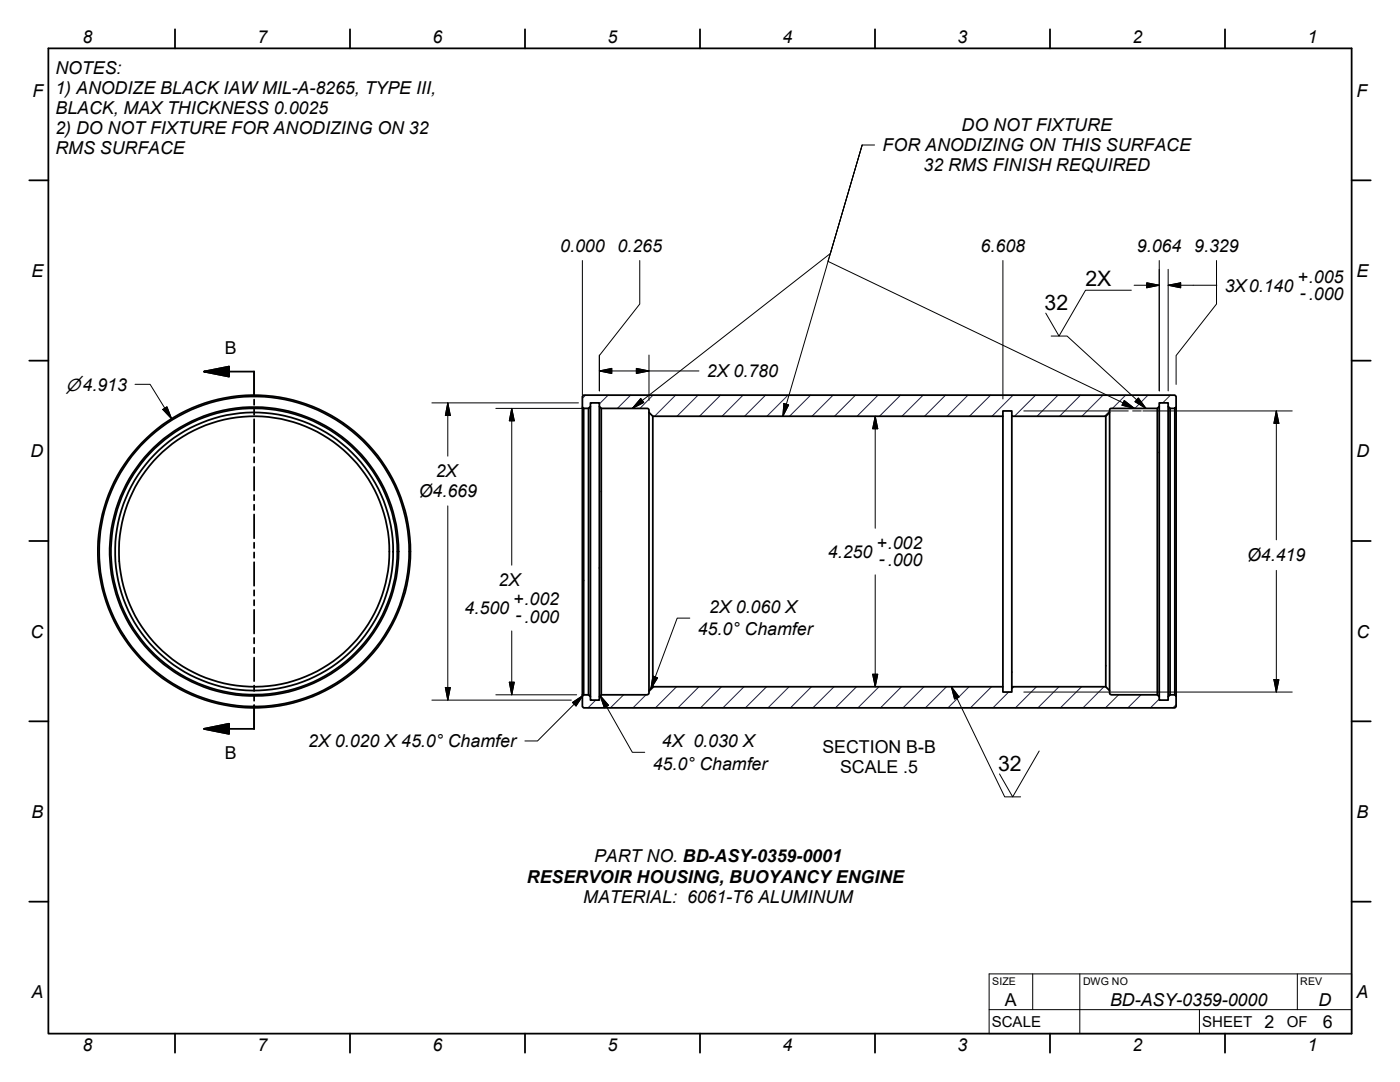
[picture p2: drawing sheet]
<svg xmlns="http://www.w3.org/2000/svg" width="279mm" height="216mm" viewBox="0 0 279 216" stroke-linecap="round" stroke-linejoin="round" font-family="sans-serif">
<g fill="none" stroke="#1e1e47" stroke-width=".2">
<path d="M116.9 78.8l-.7 .7M121.4 78.8l-1.8 1.8M125.9 78.8l-2.7 2.7M130.3 78.8l-2.6 2.7M134.8 78.8l-4.2 4.3M139.3 78.8l-4.2 4.3M143.8 78.8l-4.2 4.3M148.3 78.8l-4.2 4.3M152.8 78.8l-4.2 4.3M157.3 78.8l-4.2 4.3M161.8 78.8l-4.2 4.3M166.3 78.8l-4.2 4.3"/>
<path d="M170.7 78.8l-4.2 4.3M175.2 78.8l-4.2 4.3M179.7 78.8l-4.2 4.3M184.2 78.8l-4.2 4.3M188.7 78.8l-4.2 4.3M193.2 78.8l-4.2 4.3M197.7 78.8l-4.2 4.3M202.2 78.8l-4.2 4.3M206.7 78.8l-4.2 4.3M211.2 78.8l-4.2 4.3M215.6 78.8l-4.1 4.3M220.1 78.8l-4.2 4.3"/>
<path d="M224.6 78.8l-2.6 2.7M229.1 78.8l-2.6 2.7M233.6 78.8l-1.5 1.6M221.4 82l-1 1.1M118.9 139.7l-1.6 1.5M124.5 138.6l-2.7 2.6M128.9 138.6l-2.6 2.6M130.5 137l-1 1M135 137l-4.2 4.2M139.5 137l-4.2 4.2M144 137l-4.2 4.2M148.5 137l-4.2 4.2"/>
<path d="M153 137l-4.2 4.2M157.5 137l-4.2 4.2M161.9 137l-4.1 4.2M166.5 137l-4.3 4.2M170.9 137l-4.2 4.2M175.4 137l-4.2 4.2M179.9 137l-4.2 4.2M184.4 137l-4.2 4.2M188.9 137l-4.2 4.2M193.4 137l-4.2 4.2M197.9 137l-4.2 4.2M201.3 138.1l-3.1 3.1"/>
<path d="M202.4 137l-.5 .5M206.9 137l-4.3 4.2M211.3 137l-4.2 4.2M215.9 137l-4.3 4.2M220.3 137l-4.2 4.2M223.2 138.6l-2.6 2.6M227.7 138.6l-2.6 2.6M231.4 139.5l-1.8 1.7M234.7 140.6l-.6 .6"/>
</g>
<g fill="none" stroke="#000" stroke-width=".36">
<path d="M9.7 9.7h260v196.5h-260zM34.9 5.8v3.9M69.8 5.8v3.9M104.8 5.8v3.9M139.7 5.8v3.9M174.6 5.8v3.9M209.5 5.8v3.9M244.5 5.8v3.9M5.8 36h3.9M269.7 36h3.9M5.8 72h3.9M40.7 74.1h10v4.7"/>
<path d="M40.7 74.1l5-.9v1.9zM50.7 79.7v1.1M116.2 79.1l.3-.3h118l.2 .3v2.1l-.2 .3h-1l-.4-.4v-.7h-1.7v.7l-.4 .4h-9.3l-.2 .2-.1 .6-.7 .8h-18.8v-1.1h-1.7v1.1h-69.9l-.8-.8v-.6l-.2-.2h-9.3l-.4-.4v-.7h-1.8v.7l-.3 .4h-1l-.3-.3zM269.7 72h3.9M50.7 81.7v1.1M50.7 83.7v4.7M50.7 89.3v1M50.7 91.2v1.1M50.7 93.2v4.7M50.7 98.8v1M116.2 81.2v57.7M116.5 81.5v57.1"/>
<path d="M117.5 81.5v57.1M117.8 81.1v57.9M119.6 81.1v57.9M120 81.5v57.1M129.5 82.3v55.5M130.3 83.1v53.9M200.2 83.1v53.9M201.9 83.1v53.9M220.7 83.1v53.9M221.4 82.3v55.5M231 81.5v57.1M231.4 81.1v57.9"/>
<path d="M233.1 81.1v57.9M233.5 81.5v57.1M234.5 81.5v57.1M234.7 81.2v57.7M5.8 107.9h3.9M50.7 100.7v1.1M50.7 102.7v4.7M50.7 108.3v1M50.7 110.2v1.1M50.7 112.2v4.7M50.7 117.8v1.1M50.7 119.7v1.1"/>
<path d="M269.7 107.9h3.9M50.7 121.7v4.7M50.7 127.3v1.1M50.7 129.3v1M50.7 131.2v4.7M50.7 136.8v1.1M50.7 138.8v1M116.2 138.9l.3-.3h1l.3 .4v.7h1.8v-.7l.4-.4h9.1l.4-.2v-.6l.8-.8h69.9v1.1h1.7v-1.1h18.8l.7 .8 .1 .6 .3 .2h9.2l.4 .4v.7h1.7v-.7l.4-.4h1l.2 .3v2.1l-.2 .2h-118l-.3-.2zM5.8 143.9h3.9M40.7 145.4l5-1v2zM50.7 140.7v4.7h-10M269.7 143.9h3.9"/>
<path d="M5.8 179.9h3.9M269.7 179.9h3.9M34.9 206.2v3.9M69.8 206.2v3.9M104.8 206.2v3.9M139.7 206.2v3.9M174.6 206.2v3.9M209.5 206.2v3.9M244.5 206.2v3.9"/>
<circle cx="50.7" cy="110" r="27.8"/>
<circle cx="50.7" cy="110.1" r="28.6"/>
<circle cx="50.7" cy="110" r="31.2"/>
<circle cx="50.7" cy="110" r="27"/>
<circle cx="50.7" cy="110" r="30.9"/>
<circle cx="50.7" cy="110.1" r="28.8"/>
</g>
<g fill="none" stroke="#000" stroke-width=".2">
<path d="M174.5 28.9h-2.4l-6.4 21.7-39.5 30.9M116.2 52v26.8M127.7 52v8.7l-8.1 10.3v7v-7.2M200.2 52v27.6M225.8 57.9h-9.2l-5.3 9.2-2.6-4.6M228.9 56.4l2.5 .5-2.5 .5zM231.4 56.9h-5.1M231.4 52v26v-24.3M233.1 53.7v24.3M233.1 56.9l2.5-.5v1zM233.1 56.9h9.7M242.8 52v8.7l-8.1 10.3v5.7"/>
<path d="M26.9 76.7h3.1l4.2 6.9M119.6 74l2.5-.5v1zM127 73.5l2.5 .5-2.5 .5zM127.9 79.5l.6 .8-2.3 1.2zM129.5 70.8v9.1M139.5 74h-19.9M209.8 67.1h3.2l15.7 14.4M224.4 79.9l2 1.6-2.5-.6zM227.2 79.4l1.5 2.1-2.2-1.3zM32.5 81.7l.8-.5 .9 2.4zM86.2 80.4h29.2M89.4 80.4l.5 2.5h-1z"/>
<path d="M89.4 80.4v10.6M99 81.5h18.6M102.1 81.5v31.3M102.1 81.5l.5 2.5h-1zM156.4 80.5l1 .3-1.2 2.3zM174.7 83.1v22.3M174.7 83.1l.5 2.5h-1zM204.3 82h20.9M226 82h1.8M226.4 81.5l-61.2-29.3 6.9-23.3-15.9 54.2M228.1 82h29.8M254.7 82v25.7"/>
<path d="M254.7 82l.5 2.5h-1zM89.4 100.9v38.8M174.7 114.7v22.3M254.7 113.8v24.3M86.2 139.7h27.8M88.9 137.2h1l-.5 2.5zM99 138.6h16.1M101.6 136.1h1l-.5 2.5zM102.1 125.9v12.7M116.1 138.6h1.5M116.4 138.8l-9.1 9h-2.5M119.8 138.8l6.4 11.3h2.5"/>
<path d="M119.8 138.8l1.7 1.9-.9 .5zM130.3 134.9l.9 .4-1.3 2.1zM137.7 123.3h-2.6l-5.2 14.1M174.2 134.5h1l-.5 2.5zM189.9 137l10.6 22h3.2M189.9 137l1.5 2.1-.9 .4zM204.3 138.1h53.6M254.2 135.6h1l-.5 2.5zM114.3 140.2l2.1-1.4-1.4 2.1zM207.4 149.9l-5.3 9.1-2.6-4.6M197.4 194.3h72.3v11.9h-72.3zM206.1 194.3v7.2"/>
<path d="M215.5 194.3v11.9M258.9 194.3v7.2M197.4 201.5h72.3M239.4 201.5v4.7"/>
</g>
<path d="M40.7 74.1l5-.9v1.9zM40.7 145.4l5-1v2z" fill="#000" stroke="#000" stroke-width=".36"/>
<g fill="#000" stroke="#000" stroke-width=".2">
<path d="M228.9 56.4l2.5 .5-2.5 .5zM233.1 56.9l2.5-.5v1zM119.6 74l2.5-.5v1zM127 73.5l2.5 .5-2.5 .5zM127.9 79.5l.6 .8-2.3 1.2zM32.5 81.7l.8-.5 .9 2.4zM89.4 80.4l.5 2.5h-1zM102.1 81.5l.5 2.5h-1zM156.4 80.5l1 .3-1.2 2.3zM174.7 83.1l.5 2.5h-1zM224.4 79.9l2 1.6-2.5-.6zM227.2 79.4l1.5 2.1-2.2-1.3z"/>
<path d="M254.7 82l.5 2.5h-1zM88.9 137.2h1l-.5 2.5zM101.6 136.1h1l-.5 2.5zM130.3 134.9l.9 .4-1.3 2.1zM174.2 134.5h1l-.5 2.5zM189.9 137l1.5 2.1-.9 .4zM254.2 135.6h1l-.5 2.5zM114.3 140.2l2.1-1.4-1.4 2.1zM119.8 138.8l1.7 1.9-.9 .5z"/>
</g>
<g font-size="4.3">
<text x="216.6" y="57">2X</text>
<text x="208.4" y="61.8">32</text>
<text x="199.2" y="153.8">32</text>
</g>
<g font-size="3.5">
<text x="16.5" y="8.7">8</text>
<text x="51.4" y="8.7">7</text>
<text x="86.3" y="8.7">6</text>
<text x="121.3" y="8.7">5</text>
<text x="156.2" y="8.7">4</text>
<text x="191.1" y="8.7">3</text>
<text x="226" y="8.7">2</text>
<text x="260.9" y="8.7">1</text>
<text x="11" y="14.8">NOTES:</text>
<text x="6.5" y="19.3">F</text>
<text x="11" y="18.8">1) ANODIZE BLACK IAW MIL-A-8265, TYPE III,</text>
<text x="11" y="22.8">BLACK, MAX THICKNESS 0.0025</text>
<text x="270.7" y="19.3">F</text>
<text x="11" y="26.8">2) DO NOT FIXTURE FOR ANODIZING ON 32</text>
<text x="191.9" y="26.1">DO NOT FIXTURE</text>
<text x="11" y="30.8">RMS SURFACE</text>
<text x="176.1" y="30.1">FOR ANODIZING ON THIS SURFACE</text>
<text x="184.3" y="34.1">32 RMS FINISH REQUIRED</text>
<text x="111.8" y="50.3">0.000</text>
<text x="123.2" y="50.3">0.265</text>
<text x="195.7" y="50.3">6.608</text>
<text x="226.9" y="50.3">9.064</text>
<text x="238.3" y="50.3">9.329</text>
<text x="6.3" y="55.2">E</text>
<text x="244.5" y="58.2">3X0.140</text>
<text x="259" y="56.4">+.005</text>
<text x="259.4" y="59.6">- .000</text>
<text x="270.7" y="55.2">E</text>
<text x="44.9" y="70.7">B</text>
<text x="13.1" y="77.9">⌀4.913</text>
<text x="141.1" y="75.3">2X0.780</text>
<text x="6.1" y="91.2">D</text>
<text x="87" y="95.2">2X</text>
<text x="270.7" y="91.2">D</text>
<text x="83.6" y="99.2">Ø4.669</text>
<text x="165.2" y="111.3">4.250</text>
<text x="174.9" y="109.5">+.002</text>
<text x="175.4" y="112.7">- .000</text>
<text x="248.9" y="112">Ø4.419</text>
<text x="99.5" y="116.9">2X</text>
<text x="92.7" y="122.5">4.500</text>
<text x="102.4" y="120.8">+.002</text>
<text x="102.9" y="123.9">- .000</text>
<text x="141.5" y="122.3">2X 0.060 X</text>
<text x="6.1" y="127.2">C</text>
<text x="139.3" y="126.8">45.0° Chamfer</text>
<text x="270.7" y="127.2">C</text>
<text x="61.5" y="149.1">2X 0.020 X 45.0° Chamfer</text>
<text x="132.1" y="149.1">4X 0.030 X</text>
<text x="44.9" y="151.5">B</text>
<text x="130.3" y="153.6">45.0° Chamfer</text>
<text x="164.1" y="150.3">SECTION B-B</text>
<text x="167.7" y="154.3">SCALE .5</text>
<text x="6.3" y="163.2">B</text>
<text x="270.7" y="163.2">B</text>
<text x="118.6" y="172.1">PART NO. BD-ASY-0359-0001</text>
<text x="105.2" y="176.1">RESERVOIR HOUSING, BUOYANCY ENGINE</text>
<text x="116.4" y="180.1">MATERIAL: 6061-T6 ALUMINUM</text>
<text x="6.3" y="199.2">A</text>
<text x="200.5" y="200.7">A</text>
<text x="221.5" y="200.7">BD-ASY-0359-0000</text>
<text x="263.1" y="200.7">D</text>
<text x="270.7" y="199.2">A</text>
<text x="16.5" y="209.8">8</text>
<text x="51.4" y="209.8">7</text>
<text x="86.3" y="209.8">6</text>
<text x="121.3" y="209.8">5</text>
<text x="156.2" y="209.8">4</text>
<text x="191.1" y="209.8">3</text>
<text x="226" y="209.8">2</text>
<text x="252.3" y="205.1">2</text>
<text x="260.9" y="209.8">1</text>
<text x="264" y="205.1">6</text>
</g>
<g font-size="3">
<text x="197.9" y="204.9">SCALE</text>
<text x="239.9" y="204.9">SHEET</text>
<text x="256.8" y="204.9">OF</text>
</g>
<g font-size="2.1">
<text x="198" y="196.5">SIZE</text>
<text x="216.1" y="196.5">DWG NO</text>
<text x="259.5" y="196.5">REV</text>
</g>
</svg>
